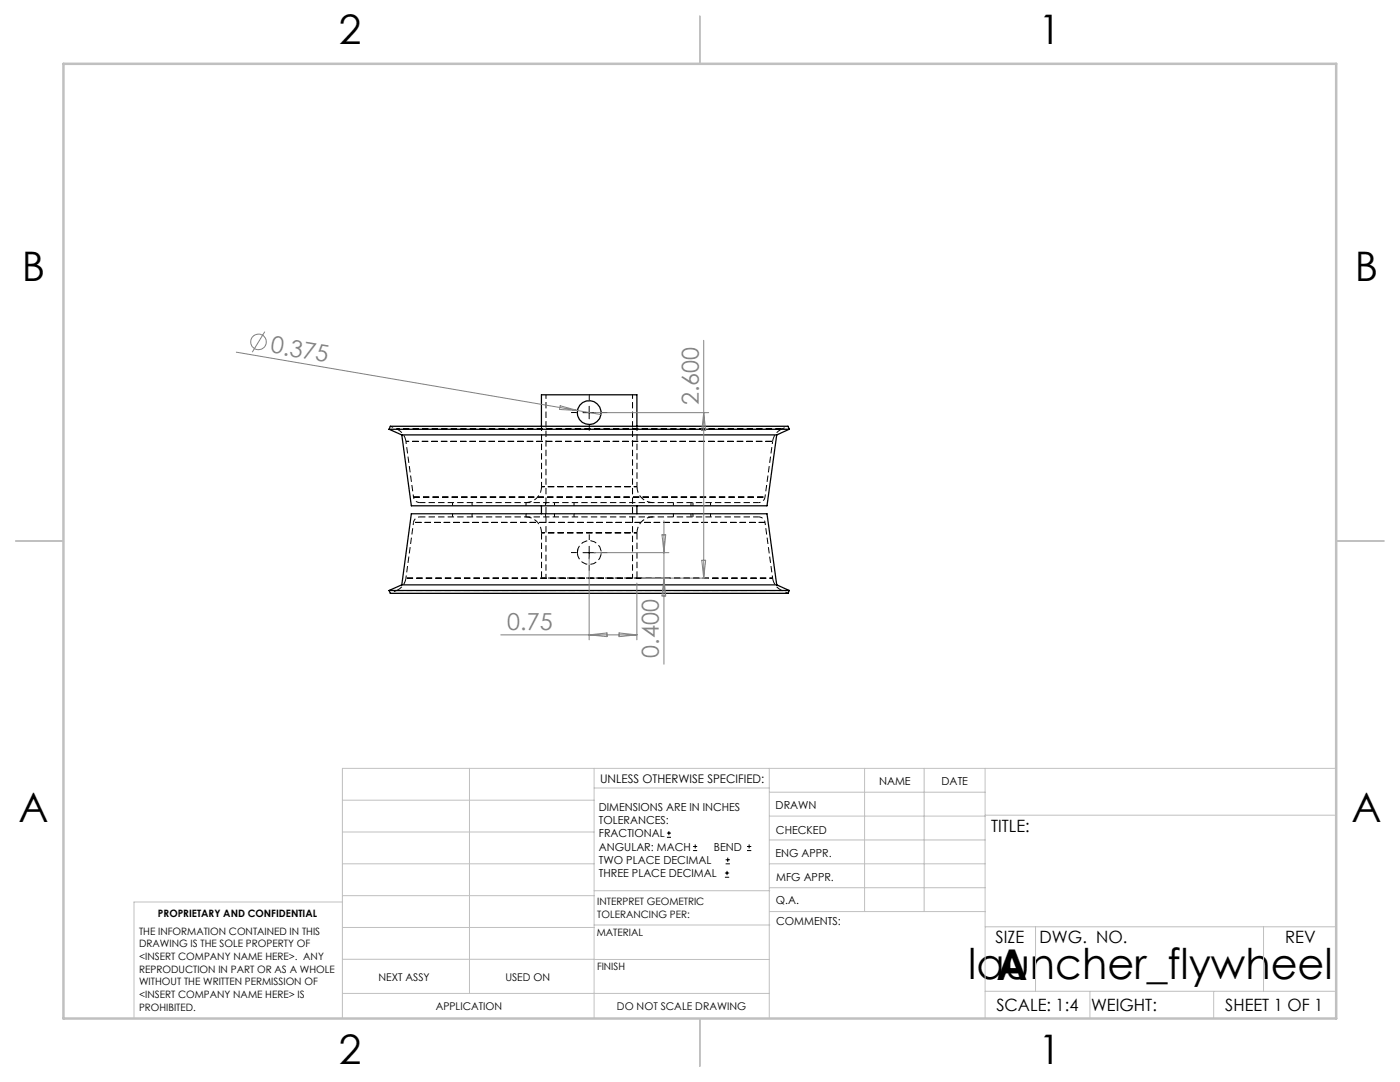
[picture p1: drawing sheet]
<svg xmlns="http://www.w3.org/2000/svg" width="279mm" height="216mm" viewBox="0 0 279 216" stroke-linecap="round" stroke-linejoin="round" font-family="sans-serif">
<path d="M156 85.6h-76.8h76.8M79.2 117.8h76.8h-76.8M108.1 106.3v9M115.2 110.3a2.38 2.38 0 0 1 3.4-2.2 2.38 2.38 0 0 1 .6 4 2.38 2.38 0 0 1-3.9-1.2l-.1-.6M127.1 115.3v-9" fill="none" stroke="#000" stroke-width=".2" stroke-dasharray="1.3 .6" stroke-dashoffset="-.1" stroke-linecap="butt"/>
<path d="M154.2 88.1h-73.2h73.2M81 115.4h73.2h-73.2" fill="none" stroke="#000" stroke-width=".2" stroke-dasharray="1.3 .6" stroke-dashoffset="-.2" stroke-linecap="butt"/>
<g fill="none" stroke="#000" stroke-width=".2" stroke-dasharray="1.3 .6" stroke-linecap="butt">
<path d="M79.2 85.6a3.2 3.2 0 0 1 1.8 2.5M82.5 99.2h70.2h-70.2M108.1 97.1a3.2 3.2 0 0 1-3.2 3.2M120 82.1v.2M120 82.3l-.1 .2M154.2 88.1a3.2 3.2 0 0 1 1.8-2.5M81 115.4a3.2 3.2 0 0 1-1.8 2.4M104.9 103.1a3.2 3.2 0 0 1 3.2 3.2M120 110.1v.2M120 110.3l-.1 .2M127.1 106.3a3.2 3.2 0 0 1 3.2-3.2M130.3 100.3a3.2 3.2 0 0 1-3.2-3.2"/>
<path d="M152.7 104.2h-70.2h70.2M156 117.8a3.2 3.2 0 0 1-1.8-2.4"/>
</g>
<path d="M83.8 100.3h67.6M151.4 103.1h-67.6" fill="none" stroke="#000" stroke-width=".2" stroke-dasharray="1.3 .6" stroke-dashoffset=".2" stroke-linecap="butt"/>
<path d="M108.1 97.1h19h-19M108.1 115.3h19M127.1 106.3h-19h19" fill="none" stroke="#000" stroke-width=".2" stroke-dasharray="1.3 .6" stroke-dashoffset=".6" stroke-linecap="butt"/>
<path d="M109 78.8v36.5M115.2 82.5l.1-.8M115.2 110.5l.1-.9M126.2 115.3v-36.5" fill="none" stroke="#000" stroke-width=".2" stroke-dasharray="1.3 .6" stroke-dashoffset=".4" stroke-linecap="butt"/>
<path d="M77.9 85l1.3 .6M81 88.1l1.5 11.1M152.7 99.2l1.5-11.1M156 85.6l1.3-.6M79.2 117.8l-1.3 .6M82.5 104.2l-1.5 11.2M154.2 115.4l-1.5-11.2M157.3 118.4l-1.3-.6" fill="none" stroke="#000" stroke-width=".2" stroke-dasharray="1.3 .6" stroke-dashoffset=".7" stroke-linecap="butt"/>
<path d="M82.5 99.2a1.27 1.27 0 0 0 1.3 1.1M83.8 103.1a1.27 1.27 0 0 0-1.3 1.1M151.4 100.3a1.27 1.27 0 0 0 1.3-1.1M152.7 104.2a1.27 1.27 0 0 0-1.3-1.1" fill="none" stroke="#000" stroke-width=".2" stroke-dasharray="1.3 .6" stroke-dashoffset=".9" stroke-linecap="butt"/>
<g fill="none" stroke="#000" stroke-width=".2" stroke-dasharray="1.3 .6" stroke-dashoffset=".3" stroke-linecap="butt">
<path d="M108.1 85v12.1M127.1 97.1v-12.1M90.3 100.3v.6M90.3 102.5v.6M94.2 100.9v-.6M94.2 103.1v-.6M105 100.3v.6M105 102.5v.6M108.9 100.9v-.6M108.9 103.1v-.6M110.7 100.3v.6M110.7 102.5v.6"/>
<path d="M114.6 100.9v-.6M114.6 103.1v-.6M134.4 100.3v.6M134.4 102.5v.6M137.9 102.5v.6M137.9 100.3v.6M138.3 100.9v-.6M138.3 103.1v-.6M141.8 103.1v-.6M141.8 100.9v-.6"/>
</g>
<g fill="none" stroke="#000" stroke-width=".25">
<path d="M77.6 85.7l.3-.6h79.4l.2 .6M77.6 85.7h79.9M77.6 85.7l2.6 1.1M80.2 86.8h74.8M80.2 86.8l1.9 14.1h71l1.9-14.1M108.1 85.1v-6.3h19v6.3M157.5 85.7l-2.5 1.1M77.6 117.8h79.9M77.6 117.8l.3 .6h79.4l.2-.6M80.2 116.7h74.8M80.2 116.7l1.9-14.2h71l1.9 14.2M80.2 116.7l-2.6 1.1"/>
<path d="M108.1 100.9v1.6M127.1 100.9v1.6M155 116.7l2.5 1.1"/>
<circle cx="117.6" cy="82.3" r="2.38"/>
</g>
<g fill="none" stroke="#808080" stroke-width=".2">
<path d="M47.2 70.3l68.1 11.6M52.8 66.2l-2.5 4.1M140.4 67.9v47.5M111.8 81l3.5 .9-3.6-.2zM115.3 81.9l4.6 .8M118.6 82.3h22.8M140.4 82.3l.4 3.6h-.7zM117.6 111.3v16.4M118.6 110.3h14.9M127.1 116.3v11.4M128.1 115.4h13.3M132.1 106.7h.8l-.4 3.6z"/>
<path d="M132.5 103.9v28.6M132.5 115.4l.4 3.5h-.8zM140.1 111.8h.7l-.4 3.6zM99.9 126.7h27.2M117.6 126.7l3.5-.4v.7zM123.5 126.3l3.6 .4-3.6 .3z"/>
<circle cx="51.6" cy="68.2" r="1.55"/>
</g>
<g fill="none" stroke="#000" stroke-width=".2">
<path d="M116.3 82.3h2.6M117.6 81.1v2.5M116.3 110.3h2.6M117.6 109v2.5M133.1 167.1h.8M133.1 166.2h.8M133.5 165.8v.9M138.3 169.7h.8M138.3 168.9h.8M138.7 168.5v.8M144.7 175h.8M144.7 174.2h.8"/>
<path d="M144.8 172.4h.9M144.8 171.6h.9M145.1 173.8v.8M145.2 171.1v.9M149.1 169.7h.8M149.1 168.9h.8M149.5 168.5v.8"/>
</g>
<path d="M117.6 79.8v-1.1M115.1 82.3h-1.1M117.6 84.8v1.1M120.1 82.3h1.1M115.1 110.3h-1.1M117.6 107.8v-1.2M117.6 112.8v1.1M120.1 110.3h1.1" fill="none" stroke="#000" stroke-width=".2" stroke-dasharray="15.2 1.3 1.3 1.3" stroke-linecap="butt"/>
<g fill="none" stroke="#c0c0c0" stroke-width=".2">
<path d="M68.3 159.7h50.3M93.7 153.3v44.9M118.6 153.3v49.9M118.6 157.2h34.9M153.5 153.3v49.9M153.5 158.1h43.1M172.5 153.3v28.6M184.4 153.3v28.6M196.6 153.3v49.9M266.7 153.3h-198.4v49.9M68.3 178.7h50.3M68.3 172.4h50.3"/>
<path d="M68.3 166h50.3M68.3 180h-41.6v23.2M118.6 177.7h35M153.5 167.6h43.1M153.5 162.8h43.1M153.5 172.4h43.1M153.5 177.1h43.1M196.6 162.7h70.1M68.3 198.2h85.2M68.3 191.4l85.2 .1M68.3 185.1h50.3M118.6 184.6h35"/>
<path d="M153.6 181.9h43M196.6 197.8h70.1M196.6 184.9h70.1M206.7 184.9v12.9M217.5 197.8v5.4M242.2 197.8v5.4M252.2 184.9v12.9"/>
</g>
<path d="M139.7 3.2v9.5M3.1 107.9h9.6M266.7 107.9h9.5M139.7 203.2v9.6" fill="none" stroke="#c0c0c0" stroke-width=".25"/>
<path d="M12.7 12.7h254v190.5h-254z" fill="none" stroke="#c0c0c0" stroke-width=".5"/>
<g font-size="8.5">
<text x="193.2" y="195.4">launcher_flywheel</text>
<text x="198.9" y="195.5">A</text>
</g>
<g font-size="8.1">
<text x="67.6" y="8.9">2</text>
<text x="207.3" y="8.9">1</text>
<text x="4.4" y="56.2">B</text>
<text x="270.4" y="56.2">B</text>
<text x="3.7" y="164.1">A</text>
<text x="269.7" y="164.1">A</text>
<text x="67.6" y="212.4">2</text>
<text x="207.3" y="212.4">1</text>
</g>
<g font-size="4.7" fill="#808080">
<text x="53.8" y="70.3" transform="rotate(10 53.8 70.3)">0.375</text>
<text x="139.4" y="80.8" transform="rotate(-90 139.4 80.8)">2.600</text>
<text x="101.2" y="125.6">0.75</text>
<text x="131.5" y="131.2" transform="rotate(-90 131.5 131.2)">0.400</text>
</g>
<g font-size="3.4">
<text x="197.8" y="166">TITLE:</text>
<text x="198.7" y="188.1">SIZE</text>
<text x="207.5" y="188.1">DWG. NO.</text>
<text x="256.5" y="188.2">REV</text>
<text x="198.8" y="201.7">SCALE: 1:4</text>
<text x="217.7" y="201.8">WEIGHT:</text>
<text x="244.5" y="201.7">SHEET 1 OF 1</text>
</g>
<text font-size="2.4" x="119.8" y="156.2">UNLESS OTHERWISE SPECIFIED:</text>
<g font-size="2.2">
<text x="119.5" y="161.8">DIMENSIONS ARE IN INCHES</text>
<text x="154.8" y="161.4">DRAWN</text>
<text x="175.4" y="156.6">NAME</text>
<text x="187.9" y="156.7">DATE</text>
<text x="119.5" y="164.4">TOLERANCES:</text>
<text x="119.5" y="167.1">FRACTIONAL</text>
<text x="154.9" y="166.3">CHECKED</text>
<text x="119.5" y="169.7">ANGULAR: MACH</text>
<text x="119.5" y="172.4">TWO PLACE DECIMAL</text>
<text x="142.5" y="169.7">BEND</text>
<text x="154.8" y="171">ENG APPR.</text>
<text x="119.5" y="175">THREE PLACE DECIMAL</text>
<text x="154.9" y="175.7">MFG APPR.</text>
<text x="154.9" y="180.4">Q.A.</text>
<text x="154.9" y="184.6">COMMENTS:</text>
</g>
<g font-size="2.1">
<text x="75.5" y="195.7">NEXT ASSY</text>
<text x="100.9" y="195.7">USED ON</text>
<text x="86.9" y="201.5">APPLICATION</text>
<text x="123.1" y="201.6">DO NOT SCALE DRAWING</text>
</g>
<g font-size="2">
<text x="31.5" y="182.9">PROPRIETARY AND CONFIDENTIAL</text>
<text x="119.2" y="180.6">INTERPRET GEOMETRIC</text>
<text x="119.2" y="183.1">TOLERANCING PER:</text>
<text x="27.8" y="186.5">THE INFORMATION CONTAINED IN THIS</text>
<text x="27.8" y="189">DRAWING IS THE SOLE PROPERTY OF</text>
<text x="27.8" y="191.6">&lt;INSERT COMPANY NAME HERE&gt;. ANY</text>
<text x="119.1" y="186.7">MATERIAL</text>
<text x="27.8" y="194.1">REPRODUCTION IN PART OR AS A WHOLE</text>
<text x="27.8" y="196.6">WITHOUT THE WRITTEN PERMISSION OF</text>
<text x="119.1" y="193.5">FINISH</text>
<text x="27.8" y="199.1">&lt;INSERT COMPANY NAME HERE&gt; IS</text>
<text x="27.8" y="201.7">PROHIBITED.</text>
</g>
</svg>
